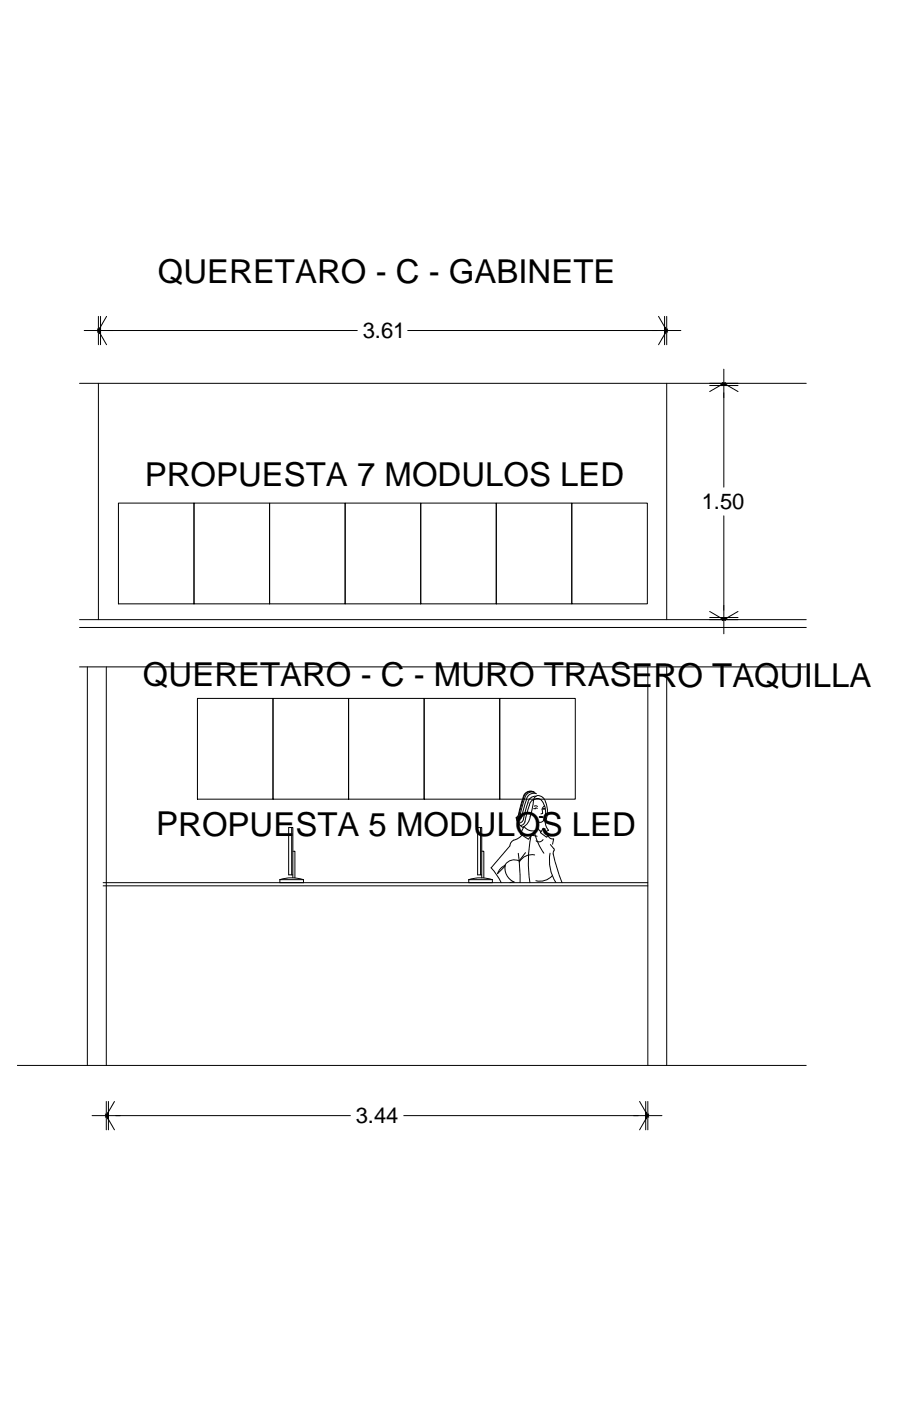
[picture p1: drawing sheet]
<svg xmlns="http://www.w3.org/2000/svg" width="559mm" height="864mm" viewBox="0 0 559 864" stroke-linecap="round" stroke-linejoin="round" font-family="sans-serif">
<!-- layer: muros -->
<path d="M49 387h448M49 411h448M54 411v246M66 411v246M400 411v246M411 411v246M11 657h486" fill="none" stroke="#000" stroke-width=".62"/>
<!-- layer: anuncio -->
<path d="M49 236h448M61 236v146M411 236v146M49 382h448" fill="none" stroke="#000" stroke-width=".62"/>
<!-- layer: mueble -->
<path d="M67 204h153M251 204h154M446 242v58M446 318v58M64 544h336M64 546h336M71 688h145M249 688h145" fill="none" stroke="#000" stroke-width=".62"/>
<!-- layer: 0 -->
<g fill="none" stroke="#000" stroke-width=".62">
<path d="M61 195v17M62 195v17M66 195l-6 10M406 195l6 10M410 195v17M411 195v17M52 204h17M60 203l6 9M402 204h18M412 203l-6 9M438 236h17M438 238h17"/>
<path d="M445 236l10 5M446 228v17M447 236l-9 5M438 377l9 6M446 373v18M455 377l-10 6M438 382h17M438 381h17M329 493a3 3 0 0 1 3-3 3 3 0 0 1 4 3v1a15 15 0 0 1 0 13M329 493l2-1a5 5 0 0 1 5 4 9 9 0 0 1-2 11h-2l-1-1M329 498l1 1M329 488a5 5 0 0 0-7 5l-1 6a6 6 0 0 1-3 5 8 8 0 0 0 4 6 12 12 0 0 0 6-10l1-7"/>
<path d="M329 493a12 12 0 0 0-4 8l-1 5M329 488a5 5 0 0 0-6 5l-2 6a6 6 0 0 1-3 5M330 497h1M330 489a5 5 0 0 0-7 4l-1 5a7 7 0 0 1-3 7M331 491a5 5 0 0 0-6 5l-1 5a7 7 0 0 1-3 6h-1M331 489a5 5 0 0 0-7 5l-1 5a7 7 0 0 1-3 6l-1 1M331 498h-1M335 499h1zM336 497l-2 1 1 3-1 1M317 518l-2 1-1 2-11 14 4 5 2 4M322 515l-2 2-3 1M323 510l-2 4 5 3 4-5"/>
<path d="M323 509a7 7 0 0 0 7 3M324 507l-1 1-2 1M327 515a81 81 0 0 0 0 29M328 515h3M330 513l2 7 3 6M332 507a6 6 0 0 0 1 6M333 504h2zM333 504h2M335 518a2.8 2.8 0 0 1-4 0M335 511l3 4-1 1-4-3zM336 507l1 2 1 3-1 1M338 515l1 2h2v3"/>
<path d="M312 533a8 8 0 0 0-5 6l4-5M320 526l1 18M324 526l-4 5a6 6 0 0 0-7 1 6 6 0 0 0-1 7l2 3 3 2h-2M330 527a9 9 0 0 0-10 4M339 526v4v5l2 5 2 4M339 521l3 2v1a4 4 0 0 0 0 5l5 15M341 540a10 10 0 0 1-10 3M66 679v17M67 679v17M71 679l-6 10M394 679l6 10M398 679v17"/>
<path d="M400 679v17M57 688h17M65 687l6 9M391 688h17M400 687l-6 9"/>
</g>
<!-- layer: PLANTA -->
<path d="M180 510v29M296 510v29M181 539h-3v-29h3v31M181 525h1v16M297 539h-2v-29h2v31M297 525h1v16M173 542h14M173 542v2h14v-2M187 542l-7-1-7 1M289 542h15M289 542v2h15v-2M304 542l-8-1-7 1" fill="none" stroke="#000" stroke-width=".62"/>
<!-- layer: MODULO LED -->
<path d="M73 310h47v62h-47zM120 310h46v62h-46zM166 310h47v62h-47zM213 310h46v62h-46zM259 310h47v62h-47zM306 310h47v62h-47zM353 310h46v62h-46zM122 431h46v62h-46zM168 431h47v62h-47zM215 431h47v62h-47zM262 431h46v62h-46zM308 431h47v62h-47z" fill="none" stroke="#000" stroke-width=".62"/>
<!-- layer: 0 -->
<g fill="#000" stroke="#000" stroke-width=".62">
<path d="M62 201v5l-1-2zM61 204l1 2z"/>
<path d="M410 201l1 3-1 2zM410 201l1 3z"/>
<path d="M444 238l2-2 3 2zM444 238l2-2z"/>
<path d="M444 381h5l-3 1zM446 382l3-1z"/>
<path d="M67 685v5l-1-2zM66 688l1 2z"/>
<path d="M398 685l2 3-2 2zM398 685l2 3z"/>
</g>
<g font-size="20.3">
<text x="97" y="174">QUERETARO - C - GABINETE</text>
<text x="89" y="299">PROPUESTA 7 MODULOS LED</text>
<text x="88" y="423">QUERETARO - C - MURO TRASERO TAQUILLA</text>
<text x="96" y="515">PROPUESTA 5 MODULOS LED</text>
</g>
<g font-size="13.5">
<text x="224" y="209">3.61</text>
<text x="433" y="314">1.50</text>
<text x="219" y="692">3.44</text>
</g>
</svg>
